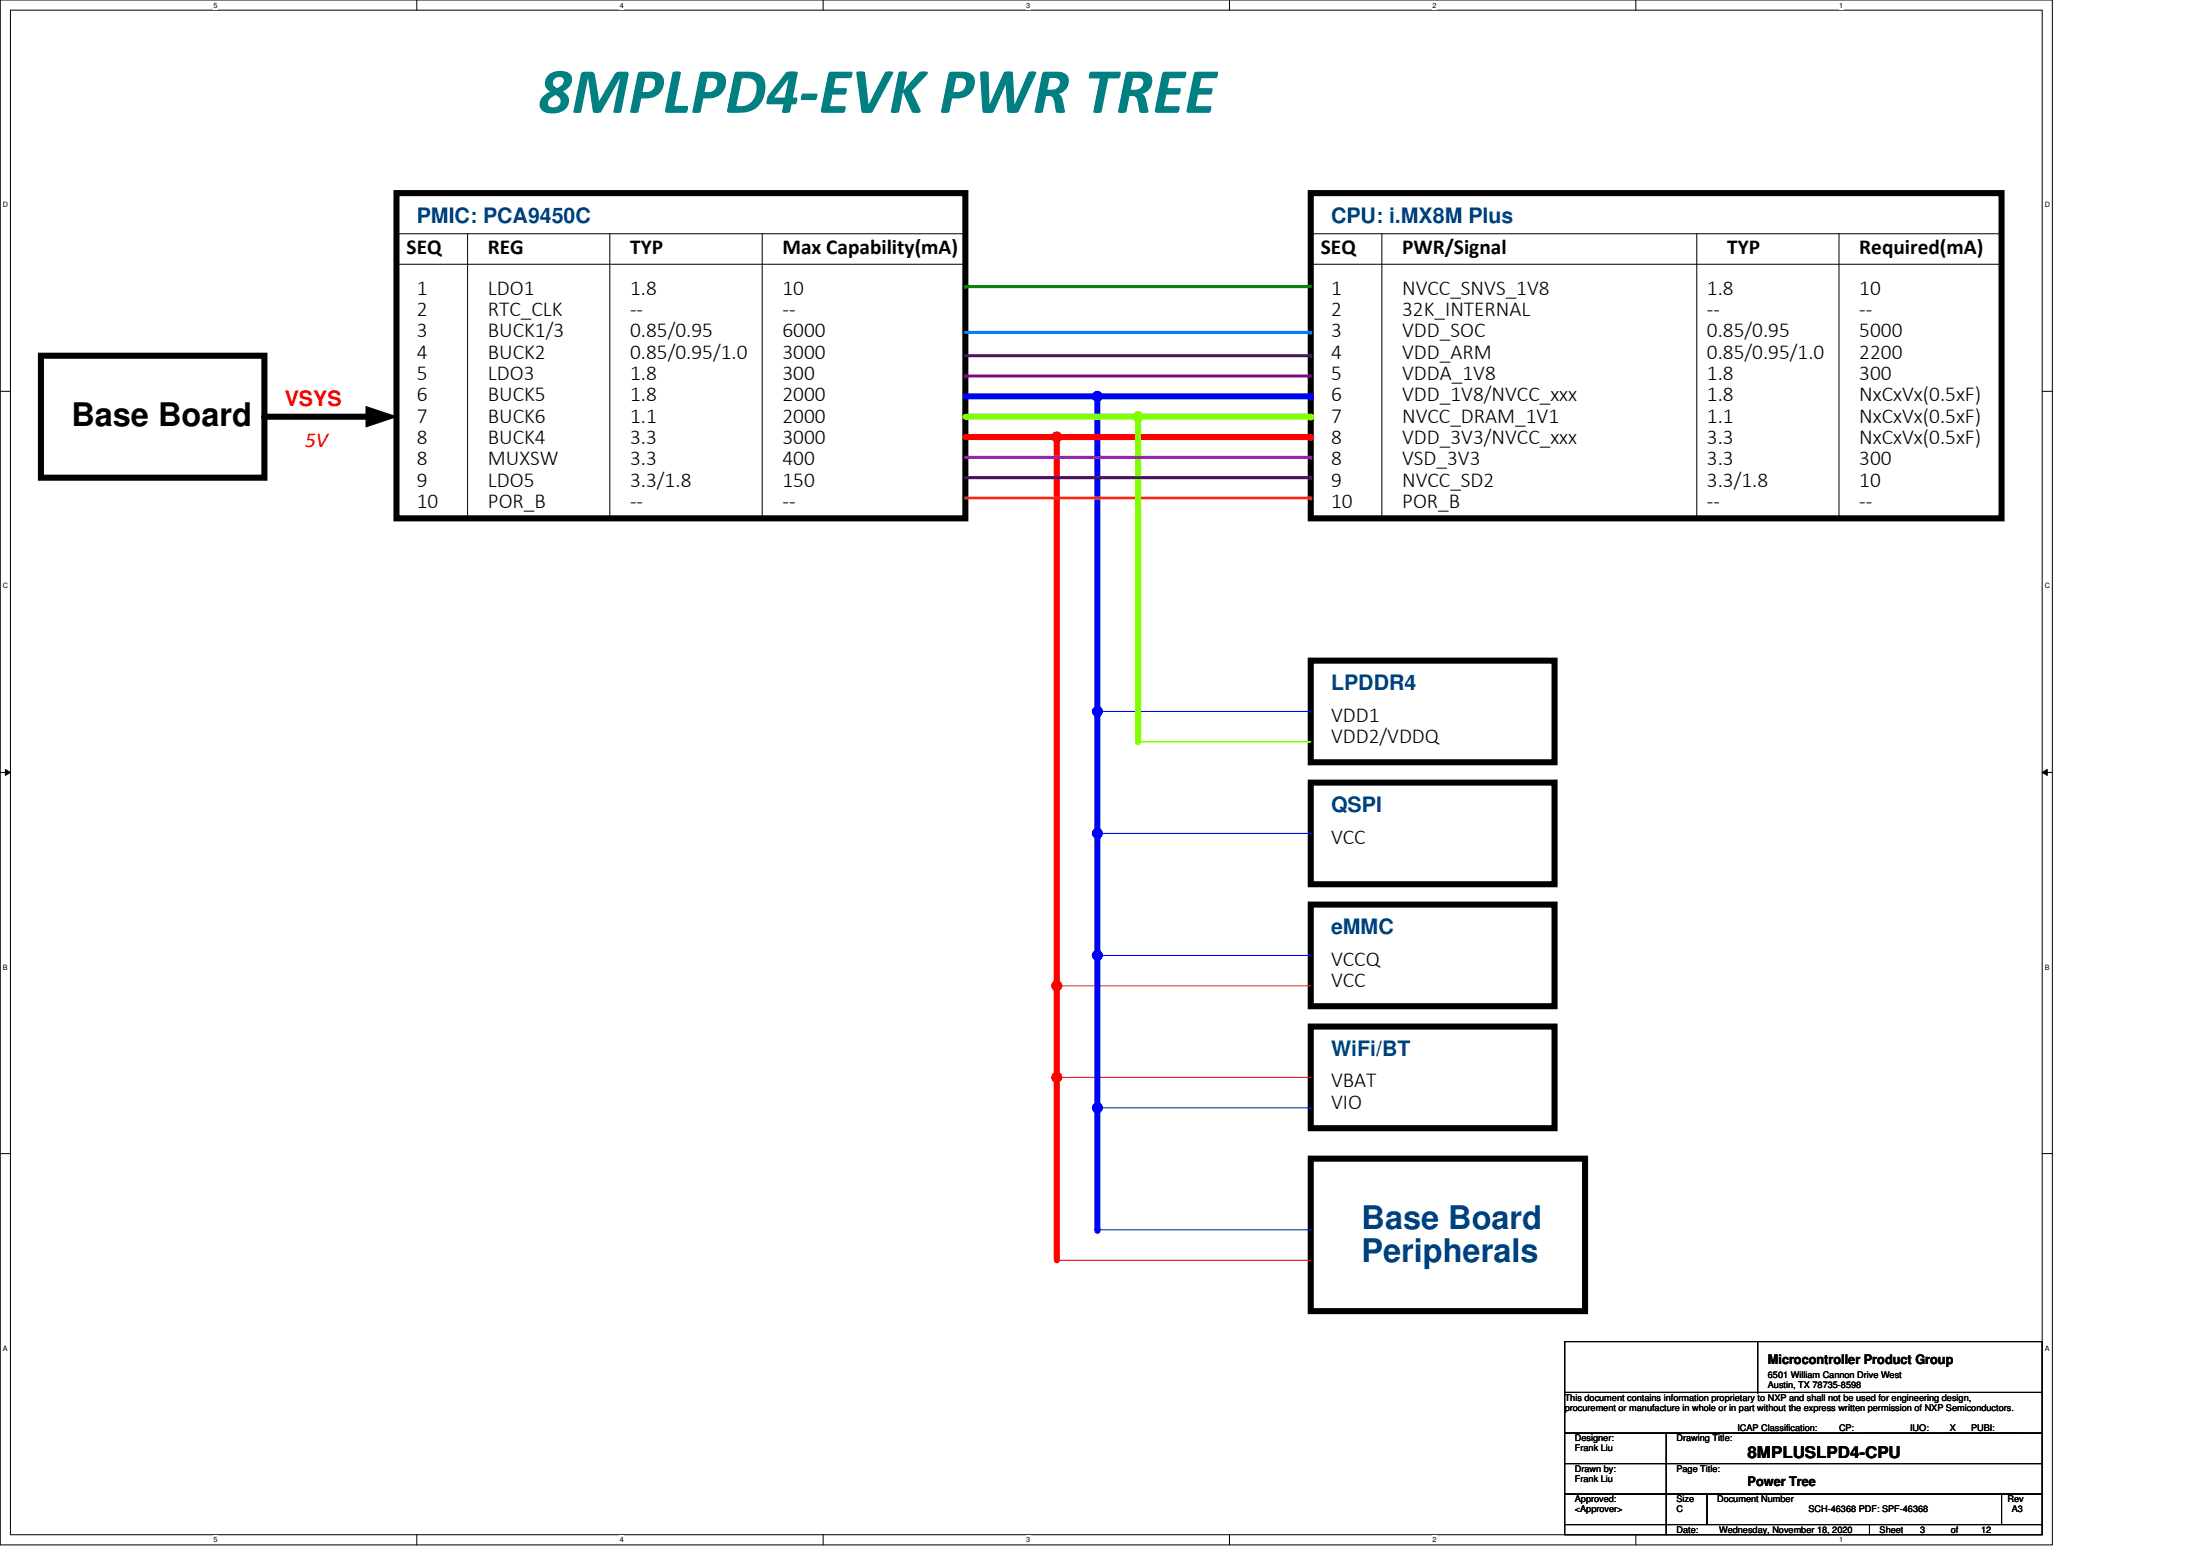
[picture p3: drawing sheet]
<svg xmlns="http://www.w3.org/2000/svg" width="297mm" height="210mm" viewBox="0 0 297 210" stroke-linecap="round" stroke-linejoin="round" font-family="sans-serif">
<path d="M0 0h277.1v208.5h-277.1zM1.4 1.4h274.3v205.7h-274.3z" fill="none" stroke="#000" stroke-width=".14"/>
<g fill="#fff">
<path d="M28.8 .1h.6v1.1h-.6z"/>
<path d="M28.8 207.3h.6v1.1h-.6z"/>
</g>
<path d="M56.3 0v1.4M56.3 207.1v1.4" fill="none" stroke="#000" stroke-width=".14"/>
<g fill="#fff">
<path d="M83.7 .1h.6v1.1h-.6z"/>
<path d="M83.7 207.3h.6v1.1h-.6z"/>
</g>
<path d="M111.1 0v1.4M111.1 207.1v1.4" fill="none" stroke="#000" stroke-width=".14"/>
<g fill="#fff">
<path d="M138.6 .1h.5v1.1h-.5z"/>
<path d="M138.6 207.3h.5v1.1h-.5z"/>
</g>
<path d="M166 0v1.4M166 207.1v1.4" fill="none" stroke="#000" stroke-width=".14"/>
<g fill="#fff">
<path d="M193.4 .1h.6v1.1h-.6z"/>
<path d="M193.4 207.3h.6v1.1h-.6z"/>
</g>
<path d="M220.9 0v1.4M220.9 207.1v1.4" fill="none" stroke="#000" stroke-width=".14"/>
<g fill="#fff">
<path d="M248.3 .1h.5v1.1h-.5z"/>
<path d="M248.3 207.3h.5v1.1h-.5z"/>
<path d="M.4 27.1h.7v1.1h-.7z"/>
<path d="M276.1 27.1h.7v1.1h-.7z"/>
<path d="M.4 78.5h.7v1.1h-.7z"/>
<path d="M276.1 78.5h.7v1.1h-.7z"/>
</g>
<path d="M0 52.8h1.4M275.7 52.8h1.4" fill="none" stroke="#000" stroke-width=".14"/>
<g fill="#fff">
<path d="M.4 130h.6v1.1h-.6z"/>
<path d="M276.1 130h.6v1.1h-.6z"/>
</g>
<path d="M0 104.2h1.4M.7 103.8l.7 .4-.7 .4zM275.7 104.2l.7-.4v.8zM275.7 104.2h1.4" fill="none" stroke="#000" stroke-width=".14"/>
<path d="M.7 103.8l.7 .4-.7 .4zM275.7 104.2l.7-.4v.8z" fill="#000"/>
<g fill="#fff">
<path d="M.4 181.4h.6v1.1h-.6z"/>
<path d="M276.1 181.4h.6v1.1h-.6z"/>
</g>
<path d="M49.4 54.9l4.1 1.3-4.1 1.4zM0 155.7h1.4M275.7 155.7h1.4" fill="none" stroke="#000" stroke-width=".14"/>
<path d="M35.7 56.2h15.1M177 89.2h32.9v13.7h-32.9zM177 105.6h32.9v13.7h-32.9zM177 122.1h32.9v13.7h-32.9zM177 138.5h32.9v13.7h-32.9z" fill="none" stroke="#000" stroke-width=".82"/>
<circle cx="35.7" cy="56.2" r=".41" fill="#000"/>
<path d="M49.4 54.9l4.1 1.3-4.1 1.4z" fill-rule="evenodd" fill="#000"/>
<path d="M148.2 96h28.8M177 96h.1M148.2 128.9h28.8M177 128.9h.1" fill="none" stroke="#00f" stroke-width=".14"/>
<path d="M153.7 100.1h.1M153.7 100.1h23.3" fill="none" stroke="#80ff00" stroke-width=".14"/>
<path d="M142.7 133h.1M142.7 133h34.3" fill="none" stroke="#f00" stroke-width=".14"/>
<circle cx="148.2" cy="96" r=".68" fill="#00f"/>
<circle cx="148.2" cy="96" r=".68" fill="none" stroke="#00f" stroke-width=".14"/>
<circle cx="148.2" cy="128.9" r=".68" fill="#00f"/>
<circle cx="148.2" cy="128.9" r=".68" fill="none" stroke="#00f" stroke-width=".14"/>
<circle cx="142.7" cy="133" r=".68" fill="#f00"/>
<circle cx="142.7" cy="133" r=".68" fill="none" stroke="#f00" stroke-width=".14"/>
<path d="M53.5 26.1h76.8v43.9h-76.8zM177 26.1h93.2v43.9h-93.2z" fill="none" stroke="#000" stroke-width=".82"/>
<g fill="none" stroke="#000" stroke-width=".14">
<path d="M53.5 31.5h76.8M53.5 35.7h76.8M63.1 31.5v38.5M82.3 31.5v38.5M102.9 31.5v38.5M130.3 31.5h.1M130.3 35.7h.1M177 31.5h93.2M177 35.7h93.2M186.6 31.5v38.5M229.1 31.5v38.5M248.3 31.5v38.5"/>
<path d="M270.2 31.5h.1M270.2 35.7h.1M63.1 70h.1M82.3 70h.1M102.9 70h.1M186.6 70h.1M229.1 70h.1M248.3 70h.1"/>
</g>
<path d="M148.2 112.5h28.8M177 112.5h.1" fill="none" stroke="#00f" stroke-width=".14"/>
<circle cx="148.2" cy="112.5" r=".68" fill="#00f"/>
<g fill="none" stroke="#00f" stroke-width=".14">
<path d="M148.2 149.5h28.8M177 149.5h.1M148.2 166h28.8M177 166h.1"/>
<circle cx="148.2" cy="112.5" r=".68"/>
</g>
<path d="M5.5 48h30.2v16.5h-30.2zM177 156.4h37v20.5h-37z" fill="none" stroke="#000" stroke-width=".82"/>
<path d="M142.7 145.4h.1M142.7 145.4h34.3M142.7 170.1h.1M142.7 170.1h34.3" fill="none" stroke="#f00" stroke-width=".14"/>
<circle cx="142.7" cy="145.4" r=".68" fill="#f00"/>
<circle cx="142.7" cy="145.4" r=".68" fill="none" stroke="#f00" stroke-width=".14"/>
<circle cx="148.2" cy="149.5" r=".68" fill="#00f"/>
<circle cx="148.2" cy="149.5" r=".68" fill="none" stroke="#00f" stroke-width=".14"/>
<path d="M130.3 50.7h46.7" fill="none" stroke="#800080" stroke-width=".41"/>
<circle cx="130.3" cy="50.7" r=".2" fill="#800080"/>
<path d="M142.7 59v111.1" fill="none" stroke="#f00" stroke-width=".82"/>
<circle cx="142.7" cy="59" r=".41" fill="#f00"/>
<circle cx="148.2" cy="53.5" r=".68" fill="#00f"/>
<circle cx="148.2" cy="53.5" r=".68" fill="none" stroke="#00f" stroke-width=".14"/>
<path d="M148.2 53.5v112.5" fill="none" stroke="#00f" stroke-width=".82"/>
<circle cx="148.2" cy="166" r=".41" fill="#00f"/>
<circle cx="153.7" cy="56.2" r=".68" fill="#80ff00"/>
<circle cx="153.7" cy="56.2" r=".68" fill="none" stroke="#80ff00" stroke-width=".14"/>
<circle cx="142.7" cy="59" r=".68" fill="#f00"/>
<circle cx="142.7" cy="59" r=".68" fill="none" stroke="#f00" stroke-width=".14"/>
<path d="M130.3 56.2h46.7" fill="none" stroke="#80ff00" stroke-width=".82"/>
<circle cx="177" cy="56.2" r=".41" fill="#80ff00"/>
<path d="M130.3 53.5h46.7" fill="none" stroke="#00f" stroke-width=".82"/>
<circle cx="177" cy="53.5" r=".41" fill="#00f"/>
<path d="M130.3 67.2h46.7" fill="none" stroke="#ff8000" stroke-width=".41"/>
<circle cx="177" cy="67.2" r=".2" fill="#ff8000"/>
<path d="M130.3 44.9h46.7" fill="none" stroke="#0080ff" stroke-width=".41"/>
<circle cx="177" cy="44.9" r=".2" fill="#0080ff"/>
<path d="M130.3 48h46.7" fill="none" stroke="#400080" stroke-width=".41"/>
<circle cx="177" cy="48" r=".2" fill="#400080"/>
<path d="M130.3 59h46.7" fill="none" stroke="#f00" stroke-width=".82"/>
<circle cx="177" cy="59" r=".41" fill="#f00"/>
<path d="M153.7 100.1h.1M153.7 100.1h23.3" fill="none" stroke="#80ff00" stroke-width=".14"/>
<path d="M148.2 96h28.8M177 96h.1" fill="none" stroke="#00f" stroke-width=".14"/>
<path d="M130.3 38.7h46.7" fill="none" stroke="#008000" stroke-width=".41"/>
<circle cx="130.3" cy="38.7" r=".2" fill="#008000"/>
<path d="M153.7 56.2v43.9" fill="none" stroke="#80ff00" stroke-width=".82"/>
<circle cx="153.7" cy="56.2" r=".41" fill="#80ff00"/>
<path d="M130.3 64.5h46.7" fill="none" stroke="#800040" stroke-width=".41"/>
<circle cx="177" cy="64.5" r=".2" fill="#800040"/>
<path d="M130.3 61.7h46.7" fill="none" stroke="#8000ff" stroke-width=".41"/>
<circle cx="177" cy="61.7" r=".2" fill="#8000ff"/>
<g fill="none" stroke="#000" stroke-width=".14">
<path d="M211.3 193.4h13.7v4.1h-13.7zM211.3 197.5h13.7v4.1h-13.7zM211.3 187.9h64.4v5.5h-64.4zM211.3 181.1h64.4v6.8h-64.4zM225 193.4h50.7v4.1h-50.7zM225 197.5h50.7v4.1h-50.7zM237.3 187.9h.1M237.3 181.1v6.8M211.3 201.6h13.7v4.1h-13.7zM211.3 205.7h13.7v1.4h-13.7zM225 201.6h5.5v4.1h-5.5zM225 205.7h27.4v1.4h-27.4z"/>
<path d="M230.5 201.6h39.7v4.1h-39.7zM252.4 205.7h23.3v1.4h-23.3zM270.2 201.6h5.5v4.1h-5.5z"/>
</g>
<text font-size="8.8" fill="#008080" x="72.7" y="15.2">8MPLPD4‐EVK PWR TREE</text>
<text font-size="4.4" x="9.6" y="57.5">Base Board</text>
<g font-size="4.4" fill="#004080">
<text x="183.8" y="165.8">Base Board</text>
<text x="183.8" y="170.4">Peripherals</text>
</g>
<g font-size="2.9">
<text x="54.9" y="34.3">SEQ</text>
<text x="65.9" y="34.3">REG</text>
<text x="85.1" y="34.3">TYP</text>
<text x="105.7" y="34.3">Max Capability(mA)</text>
<text x="178.3" y="34.3">SEQ</text>
<text x="189.3" y="34.3">PWR/Signal</text>
<text x="233.2" y="34.3">TYP</text>
<text x="251" y="34.3">Required(mA)</text>
<text x="56.3" y="39.8">1</text>
<text x="65.9" y="39.8">LDO1</text>
<text x="85.1" y="39.8">1.8</text>
<text x="105.7" y="39.8">10</text>
<text x="179.7" y="39.8">1</text>
<text x="189.3" y="39.8">NVCC_SNVS_1V8</text>
<text x="230.5" y="39.8">1.8</text>
<text x="251" y="39.8">10</text>
<text x="56.3" y="42.6">2</text>
<text x="56.3" y="45.5">3</text>
<text x="65.9" y="42.6">RTC_CLK</text>
<text x="65.9" y="45.5">BUCK1/3</text>
<text x="85.1" y="42.6">--</text>
<text x="85.1" y="45.5">0.85/0.95</text>
<text x="105.7" y="42.6">--</text>
<text x="105.7" y="45.5">6000</text>
<text x="179.7" y="42.6">2</text>
<text x="179.7" y="45.5">3</text>
<text x="189.3" y="42.6">32K_INTERNAL</text>
<text x="189.3" y="45.5">VDD_SOC</text>
<text x="230.5" y="42.6">--</text>
<text x="230.5" y="45.5">0.85/0.95</text>
<text x="251" y="42.6">--</text>
<text x="251" y="45.5">5000</text>
<text x="56.3" y="48.4">4</text>
<text x="56.3" y="51.3">5</text>
<text x="65.9" y="48.4">BUCK2</text>
<text x="65.9" y="51.3">LDO3</text>
<text x="85.1" y="48.4">0.85/0.95/1.0</text>
<text x="85.1" y="51.3">1.8</text>
<text x="105.7" y="48.4">3000</text>
<text x="105.7" y="51.3">300</text>
<text x="179.7" y="48.4">4</text>
<text x="179.7" y="51.3">5</text>
<text x="189.3" y="48.4">VDD_ARM</text>
<text x="189.3" y="51.3">VDDA_1V8</text>
<text x="230.5" y="48.4">0.85/0.95/1.0</text>
<text x="230.5" y="51.3">1.8</text>
<text x="251" y="48.4">2200</text>
<text x="251" y="51.3">300</text>
<text x="56.3" y="54.2">6</text>
<text x="56.3" y="57">7</text>
<text x="56.3" y="59.9">8</text>
<text x="65.9" y="54.2">BUCK5</text>
<text x="65.9" y="57">BUCK6</text>
<text x="65.9" y="59.9">BUCK4</text>
<text x="85.1" y="54.2">1.8</text>
<text x="85.1" y="57">1.1</text>
<text x="85.1" y="59.9">3.3</text>
<text x="105.7" y="54.2">2000</text>
<text x="105.7" y="57">2000</text>
<text x="105.7" y="59.9">3000</text>
<text x="179.7" y="54.2">6</text>
<text x="179.7" y="57">7</text>
<text x="179.7" y="59.9">8</text>
<text x="189.3" y="54.2">VDD_1V8/NVCC_xxx</text>
<text x="189.3" y="57">NVCC_DRAM_1V1</text>
<text x="189.3" y="59.9">VDD_3V3/NVCC_xxx</text>
<text x="230.5" y="54.2">1.8</text>
<text x="230.5" y="57">1.1</text>
<text x="230.5" y="59.9">3.3</text>
<text x="251" y="54.2">NxCxVx(0.5xF)</text>
<text x="251" y="57">NxCxVx(0.5xF)</text>
<text x="251" y="59.9">NxCxVx(0.5xF)</text>
<text x="56.3" y="62.8">8</text>
<text x="56.3" y="65.7">9</text>
<text x="65.9" y="62.8">MUXSW</text>
<text x="65.9" y="65.7">LDO5</text>
<text x="85.1" y="62.8">3.3</text>
<text x="85.1" y="65.7">3.3/1.8</text>
<text x="105.7" y="62.8">400</text>
<text x="105.7" y="65.7">150</text>
<text x="179.7" y="62.8">8</text>
<text x="179.7" y="65.7">9</text>
<text x="189.3" y="62.8">VSD_3V3</text>
<text x="189.3" y="65.7">NVCC_SD2</text>
<text x="230.5" y="62.8">3.3</text>
<text x="230.5" y="65.7">3.3/1.8</text>
<text x="251" y="62.8">300</text>
<text x="251" y="65.7">10</text>
<text x="56.3" y="68.5">10</text>
<text x="65.9" y="68.5">POR_B</text>
<text x="85.1" y="68.5">--</text>
<text x="105.7" y="68.5">--</text>
<text x="179.7" y="68.5">10</text>
<text x="189.3" y="68.5">POR_B</text>
<text x="230.5" y="68.5">--</text>
<text x="251" y="68.5">--</text>
<text x="179.7" y="97.4">VDD1</text>
<text x="179.7" y="100.3">VDD2/VDDQ</text>
<text x="179.7" y="113.8">VCC</text>
<text x="179.7" y="130.3">VCCQ</text>
<text x="179.7" y="133.2">VCC</text>
<text x="179.7" y="146.8">VBAT</text>
<text x="179.7" y="149.6">VIO</text>
</g>
<g font-size="2.9" fill="#004080">
<text x="56.3" y="30">PMIC: PCA9450C</text>
<text x="179.7" y="30">CPU: i.MX8M Plus</text>
<text x="179.7" y="93.1">LPDDR4</text>
<text x="179.7" y="109.6">QSPI</text>
<text x="179.7" y="126">eMMC</text>
<text x="179.7" y="142.5">WiFi/BT</text>
</g>
<g font-size="2.9" fill="#f00">
<text x="38.4" y="54.7">VSYS</text>
<text x="41.2" y="60.3">5V</text>
</g>
<text font-size="2.2" x="236" y="196.7">8MPLUSLPD4-CPU</text>
<g font-size="1.8">
<text x="238.7" y="184">Microcontroller Product Group</text>
<text x="236" y="200.5">Power Tree</text>
</g>
<g font-size="1.2">
<text x="238.7" y="186">6501 William Cannon Drive West</text>
<text x="211.3" y="189">This document contains information proprietary to NXP and shall not be used for engineering design,</text>
<text x="211.3" y="190.4">procurement or manufacture in whole or in part without the express written permission of NXP Semiconductors.</text>
<text x="238.7" y="187.3">Austin, TX 78735-8598</text>
<text x="212.6" y="194.5">Designer:</text>
<text x="212.6" y="195.9">Frank Liu</text>
<text x="226.4" y="194.5">Drawing Title:</text>
<text x="234.6" y="193.1">ICAP Classification:</text>
<text x="248.3" y="193.1">CP:</text>
<text x="251.7" y="193.1">___</text>
<text x="257.9" y="193.1">IUO:</text>
<text x="262.6" y="193.1">_X_</text>
<text x="266.1" y="193.1">PUBI:</text>
<text x="270.2" y="193.1">___</text>
<text x="212.6" y="198.6">Drawn by:</text>
<text x="212.6" y="202.7">Approved:</text>
<text x="212.6" y="200">Frank Liu</text>
<text x="226.4" y="198.6">Page Title:</text>
<text x="226.4" y="202.7">Size</text>
<text x="231.8" y="202.7">Document Number</text>
<text x="271.1" y="202.7">Rev</text>
<text x="212.6" y="204.1">&lt;Approver&gt;</text>
<text x="226.4" y="206.8">Date:</text>
<text x="226.4" y="204.1">C</text>
<text x="232.1" y="206.8">Wednesday, November 18, 2020</text>
<text x="244.2" y="204.1">SCH-46368 PDF: SPF-46368</text>
<text x="253.8" y="206.8">Sheet</text>
<text x="259.3" y="206.8">3</text>
<text x="263.4" y="206.8">of</text>
<text x="267.5" y="206.8">12</text>
<text x="271.6" y="204.1">A3</text>
</g>
<g font-size="1">
<text x="28.8" y="1">5</text>
<text x="83.7" y="1">4</text>
<text x="138.6" y="1">3</text>
<text x="193.4" y="1">2</text>
<text x="248.3" y="1">1</text>
<text x=".4" y="28">D</text>
<text x="276.1" y="28">D</text>
<text x=".4" y="79.4">C</text>
<text x="276.1" y="79.4">C</text>
<text x=".4" y="130.8">B</text>
<text x="276.1" y="130.8">B</text>
<text x=".4" y="182.3">A</text>
<text x="276.1" y="182.3">A</text>
<text x="28.8" y="208.1">5</text>
<text x="83.7" y="208.1">4</text>
<text x="138.6" y="208.1">3</text>
<text x="193.4" y="208.1">2</text>
<text x="248.3" y="208.1">1</text>
</g>
</svg>
